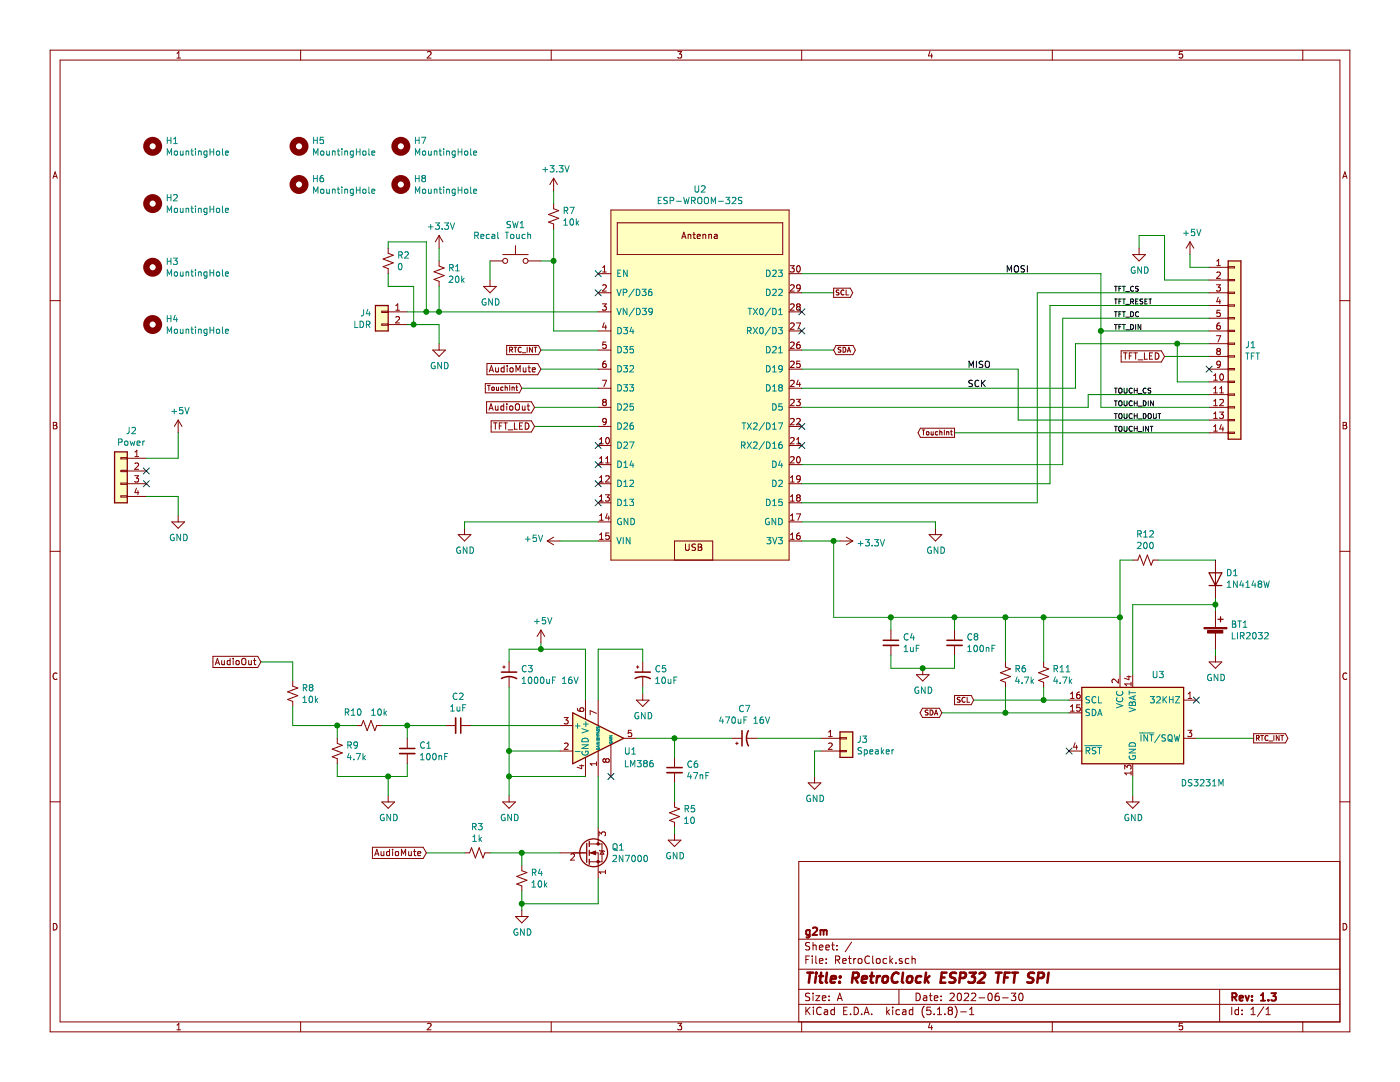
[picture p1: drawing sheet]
EESchema Schematic File Version 4
EELAYER 30 0
EELAYER END
$Descr A 11000 8500
encoding utf-8
Sheet 1 1
Title "RetroClock ESP32 TFT SPI"
Date "2022-06-30"
Rev "1.3"
Comp "g2m"
Comment1 ""
Comment2 ""
Comment3 ""
Comment4 ""
$EndDescr
$Comp
L ESP32-DEVKITC:ESP-WROOM-32S U2
U 1 1
P 4800 2150
F 0 "U2" H 5500 2815 50  0000 C CNN
F 1 "ESP-WROOM-32S" H 5500 2724 50  0000 C CNN
F 2 "ESP32-Footprints:ESP-WROOM-32S" H 5950 1300 50  0001 C CNN
F 3 "" H 5950 1300 50  0001 C CNN
	1    4800 2150
	1    0    0    -1  
$EndComp
$Comp
L Connector_Generic:Conn_01x14 J1
U 1 1
P 9700 2700
F 0 "J1" H 9780 2692 50  0000 L CNN
F 1 "TFT" H 9780 2601 50  0000 L CNN
F 2 "Connector_PinSocket_2.54mm:PinSocket_1x14_P2.54mm_Vertical" H 9700 2700 50  0001 C CNN
F 3 "~" H 9700 2700 50  0001 C CNN
	1    9700 2700
	1    0    0    -1  
$EndComp
Wire Wire Line
	9500 2300 8150 2300
Wire Wire Line
	8150 2300 8150 3950
Wire Wire Line
	8150 3950 6300 3950
Wire Wire Line
	8250 2400 8250 3800
Wire Wire Line
	8250 3800 6300 3800
Wire Wire Line
	9500 2500 8350 2500
Wire Wire Line
	8350 2500 8350 3650
Wire Wire Line
	8350 3650 6300 3650
Wire Wire Line
	8250 2400 9500 2400
Wire Wire Line
	9500 2600 8650 2600
Wire Wire Line
	8650 2600 8650 2150
Wire Wire Line
	8650 2150 6300 2150
Wire Wire Line
	9500 2700 9250 2700
Wire Wire Line
	8450 2700 8450 3050
Wire Wire Line
	8450 3050 6300 3050
Wire Wire Line
	9500 3000 9250 3000
Wire Wire Line
	9250 3000 9250 2700
Connection ~ 9250 2700
Wire Wire Line
	9250 2700 8450 2700
Wire Wire Line
	9500 3100 8550 3100
Wire Wire Line
	8550 3100 8550 3200
Wire Wire Line
	8550 3200 6300 3200
Wire Wire Line
	9500 3200 8650 3200
Wire Wire Line
	8650 3200 8650 2600
Connection ~ 8650 2600
Wire Wire Line
	9500 3300 8000 3300
Wire Wire Line
	8000 3300 8000 2900
Wire Wire Line
	8000 2900 6300 2900
Text GLabel 9150 2800 0    50   Input ~ 0
TFT_LED
Wire Wire Line
	9500 2800 9150 2800
Text GLabel 4200 3350 0    50   Input ~ 0
TFT_LED
Wire Wire Line
	4700 3350 4200 3350
$Comp
L Device:R_Small_US R1
U 1 1
P 3450 2150
F 0 "R1" H 3518 2196 50  0000 L CNN
F 1 "20k" H 3518 2105 50  0000 L CNN
F 2 "Resistor_SMD:R_0805_2012Metric_Pad1.20x1.40mm_HandSolder" H 3450 2150 50  0001 C CNN
F 3 "~" H 3450 2150 50  0001 C CNN
	1    3450 2150
	1    0    0    -1  
$EndComp
Wire Wire Line
	3450 2450 3450 2250
Wire Wire Line
	3450 2450 4700 2450
$Comp
L power:GND #PWR03
U 1 1
P 3450 2700
F 0 "#PWR03" H 3450 2450 50  0001 C CNN
F 1 "GND" H 3455 2527 50  0000 C CNN
F 2 "" H 3450 2700 50  0001 C CNN
F 3 "" H 3450 2700 50  0001 C CNN
	1    3450 2700
	1    0    0    -1  
$EndComp
$Comp
L power:+3.3V #PWR02
U 1 1
P 3450 1950
F 0 "#PWR02" H 3450 1800 50  0001 C CNN
F 1 "+3.3V" H 3465 2123 50  0000 C CNN
F 2 "" H 3450 1950 50  0001 C CNN
F 3 "" H 3450 1950 50  0001 C CNN
	1    3450 1950
	1    0    0    -1  
$EndComp
Wire Wire Line
	3450 1950 3450 2050
$Comp
L Amplifier_Audio:LM386 U1
U 1 1
P 4700 5800
F 0 "U1" H 4900 5700 50  0000 L CNN
F 1 "LM386" H 4900 5600 50  0000 L CNN
F 2 "Package_DIP:DIP-8_W7.62mm_LongPads" H 4800 5900 50  0001 C CNN
F 3 "http://www.ti.com/lit/ds/symlink/lm386.pdf" H 4900 6000 50  0001 C CNN
	1    4700 5800
	1    0    0    -1  
$EndComp
$Comp
L Device:C_Polarized_Small_US C5
U 1 1
P 5050 5300
F 0 "C5" H 5141 5346 50  0000 L CNN
F 1 "10uF" H 5141 5255 50  0000 L CNN
F 2 "Capacitor_THT:CP_Radial_Tantal_D4.5mm_P5.00mm" H 5050 5300 50  0001 C CNN
F 3 "~" H 5050 5300 50  0001 C CNN
	1    5050 5300
	1    0    0    -1  
$EndComp
$Comp
L Device:C_Polarized_Small_US C3
U 1 1
P 4000 5300
F 0 "C3" H 4091 5346 50  0000 L CNN
F 1 "1000uF 16V" H 4091 5255 50  0000 L CNN
F 2 "Capacitor_THT:CP_Radial_Tantal_D8.0mm_P2.50mm" H 4000 5300 50  0001 C CNN
F 3 "~" H 4000 5300 50  0001 C CNN
	1    4000 5300
	1    0    0    -1  
$EndComp
$Comp
L Device:C_Polarized_Small_US C7
U 1 1
P 5850 5800
F 0 "C7" V 6078 5800 50  0000 C CNN
F 1 "470uF 16V" V 5987 5800 50  0000 C CNN
F 2 "Capacitor_THT:CP_Radial_Tantal_D8.0mm_P2.50mm" H 5850 5800 50  0001 C CNN
F 3 "~" H 5850 5800 50  0001 C CNN
	1    5850 5800
	0    -1   -1   0   
$EndComp
$Comp
L Device:C_Small C1
U 1 1
P 3200 5900
F 0 "C1" H 3292 5946 50  0000 L CNN
F 1 "100nF" H 3292 5855 50  0000 L CNN
F 2 "Capacitor_SMD:C_0805_2012Metric_Pad1.18x1.45mm_HandSolder" H 3200 5900 50  0001 C CNN
F 3 "~" H 3200 5900 50  0001 C CNN
	1    3200 5900
	1    0    0    -1  
$EndComp
$Comp
L Device:C_Small C2
U 1 1
P 3600 5700
F 0 "C2" V 3371 5700 50  0000 C CNN
F 1 "1uF" V 3462 5700 50  0000 C CNN
F 2 "Capacitor_SMD:C_0805_2012Metric_Pad1.18x1.45mm_HandSolder" H 3600 5700 50  0001 C CNN
F 3 "~" H 3600 5700 50  0001 C CNN
	1    3600 5700
	0    1    1    0   
$EndComp
$Comp
L Device:C_Small C6
U 1 1
P 5300 6050
F 0 "C6" H 5392 6096 50  0000 L CNN
F 1 "47nF" H 5392 6005 50  0000 L CNN
F 2 "Capacitor_SMD:C_0805_2012Metric_Pad1.18x1.45mm_HandSolder" H 5300 6050 50  0001 C CNN
F 3 "~" H 5300 6050 50  0001 C CNN
	1    5300 6050
	1    0    0    -1  
$EndComp
$Comp
L Device:R_Small_US R5
U 1 1
P 5300 6400
F 0 "R5" H 5368 6446 50  0000 L CNN
F 1 "10" H 5368 6355 50  0000 L CNN
F 2 "Resistor_SMD:R_0805_2012Metric_Pad1.20x1.40mm_HandSolder" H 5300 6400 50  0001 C CNN
F 3 "~" H 5300 6400 50  0001 C CNN
	1    5300 6400
	1    0    0    -1  
$EndComp
$Comp
L Device:R_Small_US R3
U 1 1
P 3750 6700
F 0 "R3" V 3545 6700 50  0000 C CNN
F 1 "1k" V 3636 6700 50  0000 C CNN
F 2 "Resistor_SMD:R_0805_2012Metric_Pad1.20x1.40mm_HandSolder" H 3750 6700 50  0001 C CNN
F 3 "~" H 3750 6700 50  0001 C CNN
	1    3750 6700
	0    1    1    0   
$EndComp
$Comp
L Device:R_Small_US R4
U 1 1
P 4100 6900
F 0 "R4" H 4168 6946 50  0000 L CNN
F 1 "10k" H 4168 6855 50  0000 L CNN
F 2 "Resistor_SMD:R_0805_2012Metric_Pad1.20x1.40mm_HandSolder" H 4100 6900 50  0001 C CNN
F 3 "~" H 4100 6900 50  0001 C CNN
	1    4100 6900
	1    0    0    -1  
$EndComp
Wire Wire Line
	3850 6700 4100 6700
Wire Wire Line
	4100 6800 4100 6700
Connection ~ 4100 6700
Wire Wire Line
	4100 6700 4400 6700
Wire Wire Line
	4700 6500 4700 6100
Wire Wire Line
	4400 5700 3700 5700
Wire Wire Line
	4400 5900 4000 5900
Wire Wire Line
	4000 5900 4000 5400
Wire Wire Line
	5300 6300 5300 6150
$Comp
L power:GND #PWR011
U 1 1
P 5300 6550
F 0 "#PWR011" H 5300 6300 50  0001 C CNN
F 1 "GND" H 5305 6377 50  0000 C CNN
F 2 "" H 5300 6550 50  0001 C CNN
F 3 "" H 5300 6550 50  0001 C CNN
	1    5300 6550
	1    0    0    -1  
$EndComp
$Comp
L power:GND #PWR07
U 1 1
P 4100 7150
F 0 "#PWR07" H 4100 6900 50  0001 C CNN
F 1 "GND" H 4105 6977 50  0000 C CNN
F 2 "" H 4100 7150 50  0001 C CNN
F 3 "" H 4100 7150 50  0001 C CNN
	1    4100 7150
	1    0    0    -1  
$EndComp
Wire Wire Line
	4100 7000 4100 7100
Wire Wire Line
	4700 6900 4700 7100
Wire Wire Line
	4700 7100 4100 7100
Connection ~ 4100 7100
Wire Wire Line
	4100 7100 4100 7150
Wire Wire Line
	5300 6500 5300 6550
Wire Wire Line
	5000 5800 5300 5800
Wire Wire Line
	5300 5800 5300 5950
Wire Wire Line
	4700 5500 4700 5100
Wire Wire Line
	4700 5100 5050 5100
Wire Wire Line
	5050 5100 5050 5200
$Comp
L power:GND #PWR010
U 1 1
P 5050 5450
F 0 "#PWR010" H 5050 5200 50  0001 C CNN
F 1 "GND" H 5055 5277 50  0000 C CNN
F 2 "" H 5050 5450 50  0001 C CNN
F 3 "" H 5050 5450 50  0001 C CNN
	1    5050 5450
	1    0    0    -1  
$EndComp
Wire Wire Line
	5750 5800 5300 5800
Connection ~ 5300 5800
Text GLabel 3350 6700 0    50   Input ~ 0
AudioMute
Wire Wire Line
	3650 6700 3350 6700
$Comp
L power:+5V #PWR08
U 1 1
P 4250 5050
F 0 "#PWR08" H 4250 4900 50  0001 C CNN
F 1 "+5V" H 4265 5223 50  0000 C CNN
F 2 "" H 4250 5050 50  0001 C CNN
F 3 "" H 4250 5050 50  0001 C CNN
	1    4250 5050
	1    0    0    -1  
$EndComp
Wire Wire Line
	4000 5200 4000 5100
Wire Wire Line
	4000 5100 4250 5100
Wire Wire Line
	4600 5100 4600 5500
Wire Wire Line
	4250 5050 4250 5100
Connection ~ 4250 5100
Wire Wire Line
	4250 5100 4600 5100
Wire Wire Line
	3000 5700 3200 5700
Wire Wire Line
	2300 5700 2300 5550
Text GLabel 4200 3200 0    50   Input ~ 0
AudioOut
Wire Wire Line
	4700 3200 4200 3200
Text GLabel 2050 5200 0    50   Input ~ 0
AudioOut
Wire Wire Line
	2050 5200 2300 5200
Wire Wire Line
	2300 5200 2300 5350
$Comp
L power:GND #PWR01
U 1 1
P 3050 6250
F 0 "#PWR01" H 3050 6000 50  0001 C CNN
F 1 "GND" H 3055 6077 50  0000 C CNN
F 2 "" H 3050 6250 50  0001 C CNN
F 3 "" H 3050 6250 50  0001 C CNN
	1    3050 6250
	1    0    0    -1  
$EndComp
$Comp
L power:GND #PWR05
U 1 1
P 4000 6250
F 0 "#PWR05" H 4000 6000 50  0001 C CNN
F 1 "GND" H 4005 6077 50  0000 C CNN
F 2 "" H 4000 6250 50  0001 C CNN
F 3 "" H 4000 6250 50  0001 C CNN
	1    4000 6250
	1    0    0    -1  
$EndComp
Wire Wire Line
	4600 6100 4000 6100
Wire Wire Line
	4000 6100 4000 5900
Connection ~ 4000 5900
Wire Wire Line
	4000 6250 4000 6100
Connection ~ 4000 6100
NoConn ~ 4800 6100
Wire Wire Line
	5050 5400 5050 5450
$Comp
L power:GND #PWR04
U 1 1
P 3650 4150
F 0 "#PWR04" H 3650 3900 50  0001 C CNN
F 1 "GND" H 3655 3977 50  0000 C CNN
F 2 "" H 3650 4150 50  0001 C CNN
F 3 "" H 3650 4150 50  0001 C CNN
	1    3650 4150
	1    0    0    -1  
$EndComp
$Comp
L power:GND #PWR013
U 1 1
P 7350 4150
F 0 "#PWR013" H 7350 3900 50  0001 C CNN
F 1 "GND" H 7355 3977 50  0000 C CNN
F 2 "" H 7350 4150 50  0001 C CNN
F 3 "" H 7350 4150 50  0001 C CNN
	1    7350 4150
	1    0    0    -1  
$EndComp
Wire Wire Line
	6300 4100 7350 4100
Wire Wire Line
	7350 4100 7350 4150
Wire Wire Line
	4700 4100 3650 4100
Wire Wire Line
	3650 4100 3650 4150
$Comp
L power:+5V #PWR09
U 1 1
P 4400 4250
F 0 "#PWR09" H 4400 4100 50  0001 C CNN
F 1 "+5V" V 4415 4378 50  0000 L CNN
F 2 "" H 4400 4250 50  0001 C CNN
F 3 "" H 4400 4250 50  0001 C CNN
	1    4400 4250
	0    -1   -1   0   
$EndComp
$Comp
L power:+3.3V #PWR012
U 1 1
P 6600 4250
F 0 "#PWR012" H 6600 4100 50  0001 C CNN
F 1 "+3.3V" V 6615 4378 50  0000 L CNN
F 2 "" H 6600 4250 50  0001 C CNN
F 3 "" H 6600 4250 50  0001 C CNN
	1    6600 4250
	0    1    1    0   
$EndComp
Wire Wire Line
	4700 4250 4400 4250
Wire Wire Line
	6300 4250 6550 4250
NoConn ~ 4700 3950
NoConn ~ 4700 3800
NoConn ~ 4700 3650
NoConn ~ 6300 3500
NoConn ~ 6300 3350
NoConn ~ 6300 2600
NoConn ~ 6300 2450
Text Label 7900 2150 0    50   ~ 0
MOSI
Text Label 7600 2900 0    50   ~ 0
MISO
Text Label 7600 3050 0    50   ~ 0
SCK
Text Label 8750 2300 0    39   ~ 0
TFT_CS
Text Label 8750 2400 0    39   ~ 0
TFT_RESET
Text Label 8750 3100 0    39   ~ 0
TOUCH_CS
NoConn ~ 9500 2900
$Comp
L power:+5V #PWR015
U 1 1
P 9350 2000
F 0 "#PWR015" H 9350 1850 50  0001 C CNN
F 1 "+5V" H 9365 2173 50  0000 C CNN
F 2 "" H 9350 2000 50  0001 C CNN
F 3 "" H 9350 2000 50  0001 C CNN
	1    9350 2000
	1    0    0    -1  
$EndComp
Wire Wire Line
	9500 2100 9350 2100
Wire Wire Line
	9350 2100 9350 2000
$Comp
L power:GND #PWR014
U 1 1
P 8950 1950
F 0 "#PWR014" H 8950 1700 50  0001 C CNN
F 1 "GND" H 8955 1777 50  0000 C CNN
F 2 "" H 8950 1950 50  0001 C CNN
F 3 "" H 8950 1950 50  0001 C CNN
	1    8950 1950
	1    0    0    -1  
$EndComp
Wire Wire Line
	9500 2200 9150 2200
Wire Wire Line
	9150 2200 9150 1850
Wire Wire Line
	9150 1850 8950 1850
Wire Wire Line
	8950 1850 8950 1950
$Comp
L power:+5V #PWR017
U 1 1
P 1400 3400
F 0 "#PWR017" H 1400 3250 50  0001 C CNN
F 1 "+5V" H 1415 3573 50  0000 C CNN
F 2 "" H 1400 3400 50  0001 C CNN
F 3 "" H 1400 3400 50  0001 C CNN
	1    1400 3400
	1    0    0    -1  
$EndComp
$Comp
L Connector_Generic:Conn_01x02 J3
U 1 1
P 6650 5800
F 0 "J3" H 6730 5792 50  0000 L CNN
F 1 "Speaker" H 6730 5701 50  0000 L CNN
F 2 "Connector_JST:JST_XH_B2B-XH-A_1x02_P2.50mm_Vertical" H 6650 5800 50  0001 C CNN
F 3 "~" H 6650 5800 50  0001 C CNN
	1    6650 5800
	1    0    0    -1  
$EndComp
Wire Wire Line
	5950 5800 6450 5800
$Comp
L power:GND #PWR018
U 1 1
P 6400 6100
F 0 "#PWR018" H 6400 5850 50  0001 C CNN
F 1 "GND" H 6405 5927 50  0000 C CNN
F 2 "" H 6400 6100 50  0001 C CNN
F 3 "" H 6400 6100 50  0001 C CNN
	1    6400 6100
	1    0    0    -1  
$EndComp
Wire Wire Line
	6450 5900 6400 5900
Wire Wire Line
	6400 5900 6400 6100
Text GLabel 4250 2900 0    50   Input ~ 0
AudioMute
Wire Wire Line
	4700 2900 4250 2900
Wire Wire Line
	9500 3400 7500 3400
Text Label 8750 3400 0    39   ~ 0
TOUCH_INT
Text Label 8750 3300 0    39   ~ 0
TOUCH_DOUT
Text Label 8750 3200 0    39   ~ 0
TOUCH_DIN
Text Label 8750 2500 0    39   ~ 0
TFT_DC
Text Label 8750 2600 0    39   ~ 0
TFT_DIN
$Comp
L Connector_Generic:Conn_01x02 J4
U 1 1
P 3000 2450
F 0 "J4" H 3080 2442 50  0000 L CNN
F 1 "LDR" H 3080 2351 50  0000 L CNN
F 2 "Connector_JST:JST_XH_B2B-XH-A_1x02_P2.50mm_Vertical" H 3000 2450 50  0001 C CNN
F 3 "~" H 3000 2450 50  0001 C CNN
	1    3000 2450
	-1   0    0    -1  
$EndComp
Wire Wire Line
	3200 2450 3350 2450
Connection ~ 3450 2450
Wire Wire Line
	3200 2550 3250 2550
Wire Wire Line
	3450 2550 3450 2700
$Comp
L Mechanical:MountingHole H4
U 1 1
P 1200 2550
F 0 "H4" H 1300 2596 50  0000 L CNN
F 1 "MountingHole" H 1300 2505 50  0000 L CNN
F 2 "MountingHole:MountingHole_2.7mm_M2.5_DIN965" H 1200 2550 50  0001 C CNN
F 3 "~" H 1200 2550 50  0001 C CNN
	1    1200 2550
	1    0    0    -1  
$EndComp
$Comp
L Mechanical:MountingHole H3
U 1 1
P 1200 2100
F 0 "H3" H 1300 2146 50  0000 L CNN
F 1 "MountingHole" H 1300 2055 50  0000 L CNN
F 2 "MountingHole:MountingHole_2.7mm_M2.5_DIN965" H 1200 2100 50  0001 C CNN
F 3 "~" H 1200 2100 50  0001 C CNN
	1    1200 2100
	1    0    0    -1  
$EndComp
$Comp
L Mechanical:MountingHole H2
U 1 1
P 1200 1600
F 0 "H2" H 1300 1646 50  0000 L CNN
F 1 "MountingHole" H 1300 1555 50  0000 L CNN
F 2 "MountingHole:MountingHole_2.7mm_M2.5_DIN965" H 1200 1600 50  0001 C CNN
F 3 "~" H 1200 1600 50  0001 C CNN
	1    1200 1600
	1    0    0    -1  
$EndComp
$Comp
L Mechanical:MountingHole H1
U 1 1
P 1200 1150
F 0 "H1" H 1300 1196 50  0000 L CNN
F 1 "MountingHole" H 1300 1105 50  0000 L CNN
F 2 "MountingHole:MountingHole_2.7mm_M2.5_DIN965" H 1200 1150 50  0001 C CNN
F 3 "~" H 1200 1150 50  0001 C CNN
	1    1200 1150
	1    0    0    -1  
$EndComp
$Comp
L Mechanical:MountingHole H5
U 1 1
P 2350 1150
F 0 "H5" H 2450 1196 50  0000 L CNN
F 1 "MountingHole" H 2450 1105 50  0000 L CNN
F 2 "MountingHole:MountingHole_2.7mm_M2.5_DIN965" H 2350 1150 50  0001 C CNN
F 3 "~" H 2350 1150 50  0001 C CNN
	1    2350 1150
	1    0    0    -1  
$EndComp
$Comp
L Mechanical:MountingHole H7
U 1 1
P 3150 1150
F 0 "H7" H 3250 1196 50  0000 L CNN
F 1 "MountingHole" H 3250 1105 50  0000 L CNN
F 2 "MountingHole:MountingHole_2.7mm_M2.5_DIN965" H 3150 1150 50  0001 C CNN
F 3 "~" H 3150 1150 50  0001 C CNN
	1    3150 1150
	1    0    0    -1  
$EndComp
$Comp
L Mechanical:MountingHole H6
U 1 1
P 2350 1450
F 0 "H6" H 2450 1496 50  0000 L CNN
F 1 "MountingHole" H 2450 1405 50  0000 L CNN
F 2 "MountingHole:MountingHole_2.7mm_M2.5_DIN965" H 2350 1450 50  0001 C CNN
F 3 "~" H 2350 1450 50  0001 C CNN
	1    2350 1450
	1    0    0    -1  
$EndComp
$Comp
L Mechanical:MountingHole H8
U 1 1
P 3150 1450
F 0 "H8" H 3250 1496 50  0000 L CNN
F 1 "MountingHole" H 3250 1405 50  0000 L CNN
F 2 "MountingHole:MountingHole_2.7mm_M2.5_DIN965" H 3150 1450 50  0001 C CNN
F 3 "~" H 3150 1450 50  0001 C CNN
	1    3150 1450
	1    0    0    -1  
$EndComp
NoConn ~ 4700 3500
$Comp
L Connector_Generic:Conn_01x04 J2
U 1 1
P 950 3700
F 0 "J2" H 868 4017 50  0000 C CNN
F 1 "Power" H 868 3926 50  0000 C CNN
F 2 "Connector_JST:JST_XH_B4B-XH-A_1x04_P2.50mm_Vertical" H 950 3700 50  0001 C CNN
F 3 "~" H 950 3700 50  0001 C CNN
	1    950  3700
	-1   0    0    -1  
$EndComp
Wire Wire Line
	1150 3600 1400 3600
Wire Wire Line
	1400 3600 1400 3400
$Comp
L power:GND #PWR016
U 1 1
P 1400 4050
F 0 "#PWR016" H 1400 3800 50  0001 C CNN
F 1 "GND" H 1405 3877 50  0000 C CNN
F 2 "" H 1400 4050 50  0001 C CNN
F 3 "" H 1400 4050 50  0001 C CNN
	1    1400 4050
	1    0    0    -1  
$EndComp
Wire Wire Line
	1150 3900 1400 3900
Wire Wire Line
	1400 3900 1400 4050
NoConn ~ 1150 3700
NoConn ~ 1150 3800
NoConn ~ 4700 2150
$Comp
L Switch:SW_Push SW1
U 1 1
P 4050 2050
F 0 "SW1" H 4050 2335 50  0000 C CNN
F 1 "Recal Touch" H 3950 2250 50  0000 C CNN
F 2 "Tactile-switch:FSM2JRT_gm" H 4050 2250 50  0001 C CNN
F 3 "~" H 4050 2250 50  0001 C CNN
	1    4050 2050
	1    0    0    -1  
$EndComp
$Comp
L power:GND #PWR06
U 1 1
P 3850 2200
F 0 "#PWR06" H 3850 1950 50  0001 C CNN
F 1 "GND" H 3855 2027 50  0000 C CNN
F 2 "" H 3850 2200 50  0001 C CNN
F 3 "" H 3850 2200 50  0001 C CNN
	1    3850 2200
	1    0    0    -1  
$EndComp
$Comp
L Device:R_Small_US R7
U 1 1
P 4350 1700
F 0 "R7" H 4418 1746 50  0000 L CNN
F 1 "10k" H 4418 1655 50  0000 L CNN
F 2 "Resistor_SMD:R_0805_2012Metric_Pad1.20x1.40mm_HandSolder" H 4350 1700 50  0001 C CNN
F 3 "~" H 4350 1700 50  0001 C CNN
	1    4350 1700
	1    0    0    -1  
$EndComp
$Comp
L power:+3.3V #PWR021
U 1 1
P 4350 1500
F 0 "#PWR021" H 4350 1350 50  0001 C CNN
F 1 "+3.3V" H 4365 1673 50  0000 C CNN
F 2 "" H 4350 1500 50  0001 C CNN
F 3 "" H 4350 1500 50  0001 C CNN
	1    4350 1500
	1    0    0    -1  
$EndComp
Wire Wire Line
	4350 1500 4350 1600
Wire Wire Line
	4350 1800 4350 2050
Wire Wire Line
	4250 2050 4350 2050
Wire Wire Line
	3850 2050 3850 2200
Wire Wire Line
	4700 2600 4350 2600
Wire Wire Line
	4350 2600 4350 2050
Connection ~ 4350 2050
NoConn ~ 4700 2300
Connection ~ 3350 2450
Wire Wire Line
	3350 2450 3450 2450
Wire Wire Line
	3250 2250 3250 2550
Connection ~ 3250 2550
Wire Wire Line
	3250 2550 3450 2550
$Comp
L Device:R_Small_US R8
U 1 1
P 2300 5450
F 0 "R8" H 2368 5496 50  0000 L CNN
F 1 "10k" H 2368 5405 50  0000 L CNN
F 2 "Resistor_SMD:R_0805_2012Metric_Pad1.20x1.40mm_HandSolder" H 2300 5450 50  0001 C CNN
F 3 "~" H 2300 5450 50  0001 C CNN
	1    2300 5450
	1    0    0    -1  
$EndComp
Wire Wire Line
	3200 5800 3200 5700
Connection ~ 3200 5700
Wire Wire Line
	3200 5700 3500 5700
$Comp
L Device:R_Small_US R10
U 1 1
P 2900 5700
F 0 "R10" V 3000 5750 50  0000 L CNN
F 1 "10k" V 3000 5550 50  0000 L CNN
F 2 "Resistor_SMD:R_0805_2012Metric_Pad1.20x1.40mm_HandSolder" H 2900 5700 50  0001 C CNN
F 3 "~" H 2900 5700 50  0001 C CNN
	1    2900 5700
	0    -1   -1   0   
$EndComp
$Comp
L Device:R_Small_US R9
U 1 1
P 2650 5900
F 0 "R9" H 2718 5946 50  0000 L CNN
F 1 "4.7k" H 2718 5855 50  0000 L CNN
F 2 "Resistor_SMD:R_0805_2012Metric_Pad1.20x1.40mm_HandSolder" H 2650 5900 50  0001 C CNN
F 3 "~" H 2650 5900 50  0001 C CNN
	1    2650 5900
	1    0    0    -1  
$EndComp
Wire Wire Line
	2300 5700 2650 5700
Wire Wire Line
	2650 5800 2650 5700
Connection ~ 2650 5700
Wire Wire Line
	2650 5700 2800 5700
Wire Wire Line
	2650 6000 2650 6100
Wire Wire Line
	2650 6100 3050 6100
Wire Wire Line
	3200 6100 3200 6000
Wire Wire Line
	3050 6250 3050 6100
Connection ~ 3050 6100
Wire Wire Line
	3050 6100 3200 6100
$Comp
L Device:Q_NMOS_SGD Q1
U 1 1
P 4600 6700
F 0 "Q1" H 4804 6746 50  0000 L CNN
F 1 "2N7000" H 4804 6655 50  0000 L CNN
F 2 "Package_TO_SOT_THT:TO-92" H 4800 6800 50  0001 C CNN
F 3 "~" H 4600 6700 50  0001 C CNN
	1    4600 6700
	1    0    0    -1  
$EndComp
$Comp
L Timer_RTC:DS3231M U3
U 1 1
P 8900 5700
F 0 "U3" H 9100 6100 50  0000 C CNN
F 1 "DS3231M" H 9450 5250 50  0000 C CNN
F 2 "Package_SO:SOIC-16W_7.5x10.3mm_P1.27mm" H 8900 5100 50  0001 C CNN
F 3 "http://datasheets.maximintegrated.com/en/ds/DS3231.pdf" H 9170 5750 50  0001 C CNN
	1    8900 5700
	1    0    0    -1  
$EndComp
$Comp
L Device:Battery_Cell BT1
U 1 1
P 9550 5000
F 0 "BT1" H 9668 5096 50  0000 L CNN
F 1 "LIR2032" H 9668 5005 50  0000 L CNN
F 2 "ESP32-footprints-Lib:BatteryHolder_Keystone_103_1x20mm_gm" V 9550 5060 50  0001 C CNN
F 3 "~" V 9550 5060 50  0001 C CNN
	1    9550 5000
	1    0    0    -1  
$EndComp
$Comp
L Device:R_Small_US R12
U 1 1
P 9000 4400
F 0 "R12" V 8795 4400 50  0000 C CNN
F 1 "200" V 8886 4400 50  0000 C CNN
F 2 "Resistor_SMD:R_0805_2012Metric_Pad1.20x1.40mm_HandSolder" H 9000 4400 50  0001 C CNN
F 3 "~" H 9000 4400 50  0001 C CNN
	1    9000 4400
	0    1    1    0   
$EndComp
Wire Wire Line
	9550 4700 9550 4750
Wire Wire Line
	6550 4250 6550 4850
Wire Wire Line
	6550 4850 7000 4850
Wire Wire Line
	8800 4850 8800 5300
Connection ~ 6550 4250
Wire Wire Line
	6550 4250 6600 4250
Wire Wire Line
	8900 4400 8800 4400
Wire Wire Line
	8800 4400 8800 4850
Connection ~ 8800 4850
$Comp
L power:GND #PWR0101
U 1 1
P 8900 6250
F 0 "#PWR0101" H 8900 6000 50  0001 C CNN
F 1 "GND" H 8905 6077 50  0000 C CNN
F 2 "" H 8900 6250 50  0001 C CNN
F 3 "" H 8900 6250 50  0001 C CNN
	1    8900 6250
	1    0    0    -1  
$EndComp
Wire Wire Line
	8900 6100 8900 6250
$Comp
L Device:R_Small_US R11
U 1 1
P 8200 5300
F 0 "R11" H 8268 5346 50  0000 L CNN
F 1 "4.7k" H 8268 5255 50  0000 L CNN
F 2 "Resistor_SMD:R_0805_2012Metric_Pad1.20x1.40mm_HandSolder" H 8200 5300 50  0001 C CNN
F 3 "~" H 8200 5300 50  0001 C CNN
	1    8200 5300
	1    0    0    -1  
$EndComp
$Comp
L Device:R_Small_US R6
U 1 1
P 7900 5300
F 0 "R6" H 7968 5346 50  0000 L CNN
F 1 "4.7k" H 7968 5255 50  0000 L CNN
F 2 "Resistor_SMD:R_0805_2012Metric_Pad1.20x1.40mm_HandSolder" H 7900 5300 50  0001 C CNN
F 3 "~" H 7900 5300 50  0001 C CNN
	1    7900 5300
	1    0    0    -1  
$EndComp
Wire Wire Line
	8200 5200 8200 4850
Connection ~ 8200 4850
Wire Wire Line
	8200 4850 8800 4850
Wire Wire Line
	7900 5200 7900 4850
Connection ~ 7900 4850
Wire Wire Line
	7900 4850 8200 4850
Wire Wire Line
	8400 5500 8200 5500
Wire Wire Line
	8200 5500 8200 5400
Wire Wire Line
	8400 5600 7900 5600
Wire Wire Line
	7900 5600 7900 5400
Text GLabel 9850 5800 2    39   Output ~ 0
RTC_INT
Wire Wire Line
	9400 5800 9850 5800
Text GLabel 4250 2750 0    39   Input ~ 0
RTC_INT
Wire Wire Line
	4250 2750 4700 2750
Text GLabel 6550 2300 2    39   Output ~ 0
SCL
Wire Wire Line
	6300 2300 6550 2300
Text GLabel 6550 2750 2    39   BiDi ~ 0
SDA
Wire Wire Line
	6300 2750 6550 2750
Text GLabel 7650 5500 0    39   Input ~ 0
SCL
Text GLabel 7400 5600 0    39   BiDi ~ 0
SDA
Wire Wire Line
	7650 5500 8200 5500
Connection ~ 8200 5500
Wire Wire Line
	7400 5600 7900 5600
Connection ~ 7900 5600
$Comp
L Device:C_Small C8
U 1 1
P 7500 5050
F 0 "C8" H 7592 5096 50  0000 L CNN
F 1 "100nF" H 7592 5005 50  0000 L CNN
F 2 "Capacitor_SMD:C_0805_2012Metric_Pad1.18x1.45mm_HandSolder" H 7500 5050 50  0001 C CNN
F 3 "~" H 7500 5050 50  0001 C CNN
	1    7500 5050
	1    0    0    -1  
$EndComp
$Comp
L Device:C_Small C4
U 1 1
P 7000 5050
F 0 "C4" H 7092 5096 50  0000 L CNN
F 1 "1uF" H 7092 5005 50  0000 L CNN
F 2 "Capacitor_SMD:C_0805_2012Metric_Pad1.18x1.45mm_HandSolder" H 7000 5050 50  0001 C CNN
F 3 "~" H 7000 5050 50  0001 C CNN
	1    7000 5050
	1    0    0    -1  
$EndComp
Wire Wire Line
	7000 4950 7000 4850
Connection ~ 7000 4850
Wire Wire Line
	7000 4850 7500 4850
Wire Wire Line
	7500 4950 7500 4850
Connection ~ 7500 4850
Wire Wire Line
	7500 4850 7900 4850
$Comp
L power:GND #PWR0102
U 1 1
P 7250 5250
F 0 "#PWR0102" H 7250 5000 50  0001 C CNN
F 1 "GND" H 7255 5077 50  0000 C CNN
F 2 "" H 7250 5250 50  0001 C CNN
F 3 "" H 7250 5250 50  0001 C CNN
	1    7250 5250
	1    0    0    -1  
$EndComp
Wire Wire Line
	7500 5150 7500 5250
Wire Wire Line
	7500 5250 7250 5250
Wire Wire Line
	7000 5150 7000 5250
Wire Wire Line
	7000 5250 7250 5250
Connection ~ 7250 5250
NoConn ~ 9400 5500
NoConn ~ 8400 5900
$Comp
L Device:R_Small_US R2
U 1 1
P 3050 2050
F 0 "R2" H 3118 2096 50  0000 L CNN
F 1 "0" H 3118 2005 50  0000 L CNN
F 2 "Resistor_SMD:R_0805_2012Metric_Pad1.20x1.40mm_HandSolder" H 3050 2050 50  0001 C CNN
F 3 "~" H 3050 2050 50  0001 C CNN
	1    3050 2050
	1    0    0    -1  
$EndComp
Wire Wire Line
	3050 1950 3050 1900
Wire Wire Line
	3350 1900 3350 2450
Wire Wire Line
	3050 1900 3350 1900
Wire Wire Line
	3050 2250 3050 2150
Wire Wire Line
	3050 2250 3250 2250
Wire Wire Line
	8900 4750 8900 5300
Connection ~ 9550 4750
Wire Wire Line
	9550 4750 9550 4800
$Comp
L power:GND #PWR0103
U 1 1
P 9550 5150
F 0 "#PWR0103" H 9550 4900 50  0001 C CNN
F 1 "GND" H 9555 4977 50  0000 C CNN
F 2 "" H 9550 5150 50  0001 C CNN
F 3 "" H 9550 5150 50  0001 C CNN
	1    9550 5150
	1    0    0    -1  
$EndComp
Wire Wire Line
	9550 5100 9550 5150
Wire Wire Line
	9100 4400 9550 4400
Wire Wire Line
	8900 4750 9550 4750
Text GLabel 4100 3050 0    39   Input ~ 0
TouchInt
Wire Wire Line
	4700 3050 4100 3050
Text GLabel 7500 3400 0    39   Output ~ 0
TouchInt
$Comp
L Diode:1N4148W D1
U 1 1
P 9550 4550
F 0 "D1" V 9596 4470 50  0000 R CNN
F 1 "1N4148W" V 9505 4470 50  0000 R CNN
F 2 "Diode_SMD:D_SOD-123" H 9550 4375 50  0001 C CNN
F 3 "https://www.vishay.com/docs/85748/1n4148w.pdf" H 9550 4550 50  0001 C CNN
	1    9550 4550
	0    -1   -1   0   
$EndComp
$EndSCHEMATC
